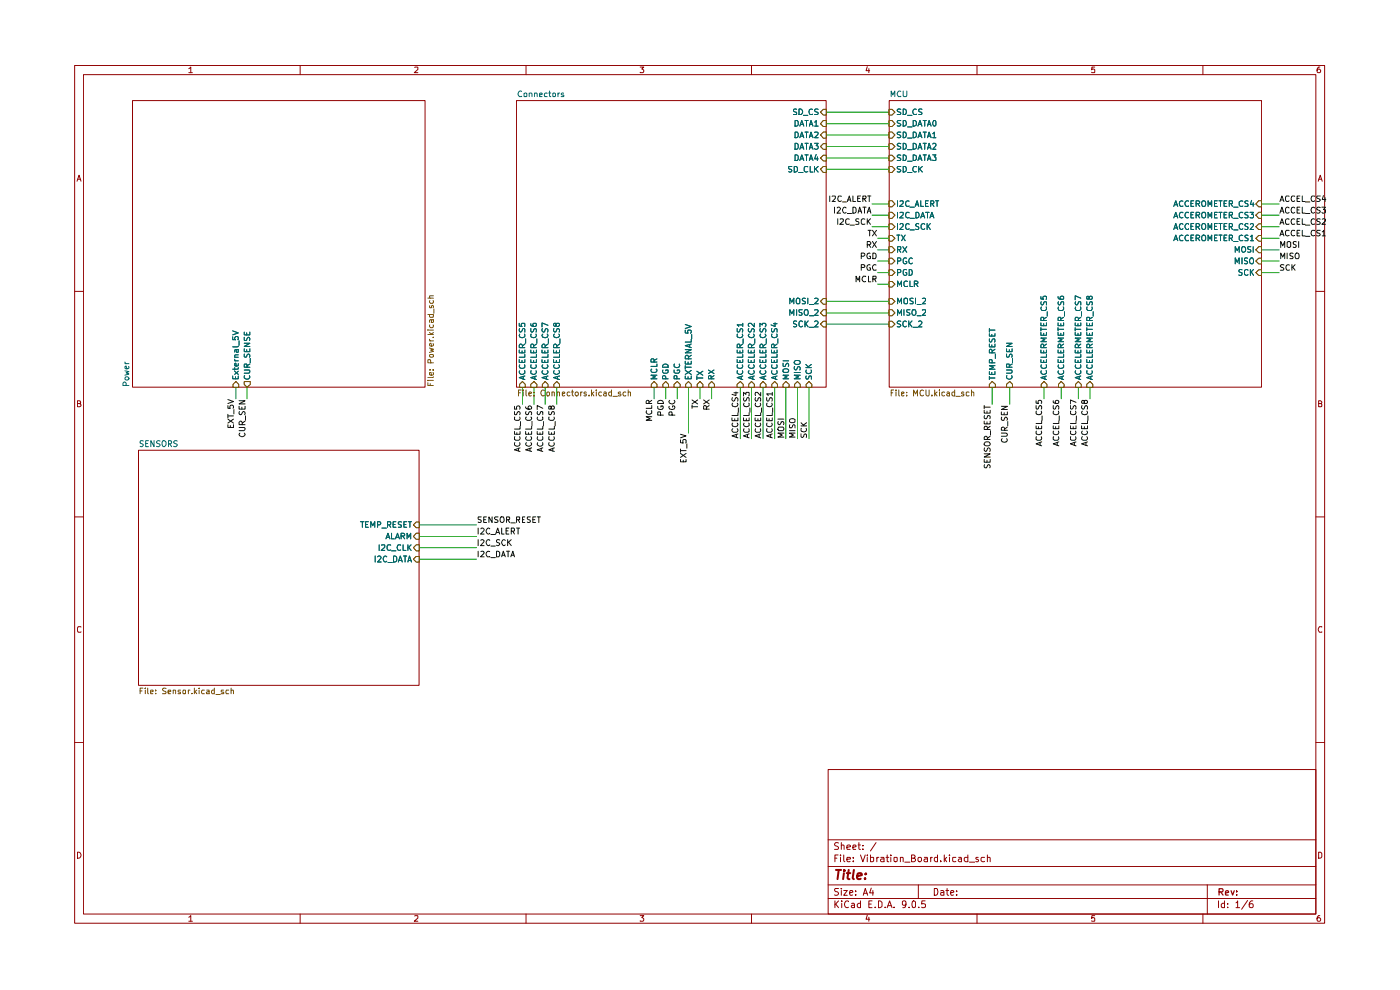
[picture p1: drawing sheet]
(kicad_sch
 (version 20250114)
 (generator "eeschema")
 (generator_version "9.0")
 (paper "A4")
 (lib_symbols)
 (wire
  (pts (xy 224.79 81.28) (xy 224.79 83.82))
  (stroke (width 0) (type default)))
 (wire
  (pts (xy 176.53 67.31) (xy 190.5 67.31))
  (stroke (width 0) (type default)))
 (wire
  (pts (xy 187.96 53.34) (xy 190.5 53.34))
  (stroke (width 0) (type default)))
 (wire
  (pts (xy 273.05 55.88) (xy 276.86 55.88))
  (stroke (width 0) (type default)))
 (wire
  (pts (xy 187.96 55.88) (xy 190.5 55.88))
  (stroke (width 0) (type default)))
 (wire
  (pts (xy 148.59 81.28) (xy 148.59 83.82))
  (stroke (width 0) (type default)))
 (wire
  (pts (xy 114.3 81.28) (xy 114.3 85.09))
  (stroke (width 0) (type default)))
 (wire
  (pts (xy 48.26 81.28) (xy 48.26 83.82))
  (stroke (width 0) (type default)))
 (wire
  (pts (xy 176.53 62.23) (xy 190.5 62.23))
  (stroke (width 0) (type default)))
 (wire
  (pts (xy 228.6 81.28) (xy 228.6 83.82))
  (stroke (width 0) (type default)))
 (wire
  (pts (xy 176.53 64.77) (xy 190.5 64.77))
  (stroke (width 0) (type default)))
 (wire
  (pts (xy 176.53 30.48) (xy 190.5 30.48))
  (stroke (width 0) (type default)))
 (wire
  (pts (xy 86.36 111.76) (xy 99.06 111.76))
  (stroke (width 0) (type default)))
 (wire
  (pts (xy 157.48 81.28) (xy 157.48 92.71))
  (stroke (width 0) (type default)))
 (wire
  (pts (xy 111.76 81.28) (xy 111.76 85.09))
  (stroke (width 0) (type default)))
 (wire
  (pts (xy 172.72 81.28) (xy 172.72 92.71))
  (stroke (width 0) (type default)))
 (wire
  (pts (xy 109.22 81.28) (xy 109.22 85.09))
  (stroke (width 0) (type default)))
 (wire
  (pts (xy 167.64 81.28) (xy 167.64 92.71))
  (stroke (width 0) (type default)))
 (wire
  (pts (xy 186.69 43.18) (xy 190.5 43.18))
  (stroke (width 0) (type default)))
 (wire
  (pts (xy 160.02 81.28) (xy 160.02 92.71))
  (stroke (width 0) (type default)))
 (wire
  (pts (xy 86.36 116.84) (xy 99.06 116.84))
  (stroke (width 0) (type default)))
 (wire
  (pts (xy 187.96 58.42) (xy 190.5 58.42))
  (stroke (width 0) (type default)))
 (wire
  (pts (xy 176.53 20.32) (xy 190.5 20.32))
  (stroke (width 0) (type default)))
 (wire
  (pts (xy 232.41 81.28) (xy 232.41 83.82))
  (stroke (width 0) (type default)))
 (wire
  (pts (xy 176.53 27.94) (xy 190.5 27.94))
  (stroke (width 0) (type default)))
 (wire
  (pts (xy 186.69 45.72) (xy 190.5 45.72))
  (stroke (width 0) (type default)))
 (wire
  (pts (xy 273.05 48.26) (xy 276.86 48.26))
  (stroke (width 0) (type default)))
 (wire
  (pts (xy 186.69 40.64) (xy 190.5 40.64))
  (stroke (width 0) (type default)))
 (wire
  (pts (xy 273.05 53.34) (xy 276.86 53.34))
  (stroke (width 0) (type default)))
 (wire
  (pts (xy 176.53 25.4) (xy 190.5 25.4))
  (stroke (width 0) (type default)))
 (wire
  (pts (xy 45.72 81.28) (xy 45.72 83.82))
  (stroke (width 0) (type default)))
 (wire
  (pts (xy 138.43 81.28) (xy 138.43 83.82))
  (stroke (width 0) (type default)))
 (wire
  (pts (xy 116.84 81.28) (xy 116.84 85.09))
  (stroke (width 0) (type default)))
 (wire
  (pts (xy 234.95 81.28) (xy 234.95 83.82))
  (stroke (width 0) (type default)))
 (wire
  (pts (xy 213.36 81.28) (xy 213.36 85.09))
  (stroke (width 0) (type default)))
 (wire
  (pts (xy 170.18 81.28) (xy 170.18 92.71))
  (stroke (width 0) (type default)))
 (wire
  (pts (xy 273.05 50.8) (xy 276.86 50.8))
  (stroke (width 0) (type default)))
 (wire
  (pts (xy 273.05 43.18) (xy 276.86 43.18))
  (stroke (width 0) (type default)))
 (wire
  (pts (xy 146.05 81.28) (xy 146.05 91.44))
  (stroke (width 0) (type default)))
 (wire
  (pts (xy 86.36 119.38) (xy 99.06 119.38))
  (stroke (width 0) (type default)))
 (wire
  (pts (xy 176.53 22.86) (xy 190.5 22.86))
  (stroke (width 0) (type default)))
 (wire
  (pts (xy 140.97 81.28) (xy 140.97 83.82))
  (stroke (width 0) (type default)))
 (wire
  (pts (xy 165.1 81.28) (xy 165.1 92.71))
  (stroke (width 0) (type default)))
 (wire
  (pts (xy 151.13 81.28) (xy 151.13 83.82))
  (stroke (width 0) (type default)))
 (wire
  (pts (xy 273.05 45.72) (xy 276.86 45.72))
  (stroke (width 0) (type default)))
 (wire
  (pts (xy 162.56 81.28) (xy 162.56 92.71))
  (stroke (width 0) (type default)))
 (wire
  (pts (xy 273.05 40.64) (xy 276.86 40.64))
  (stroke (width 0) (type default)))
 (wire
  (pts (xy 187.96 50.8) (xy 190.5 50.8))
  (stroke (width 0) (type default)))
 (wire
  (pts (xy 187.96 48.26) (xy 190.5 48.26))
  (stroke (width 0) (type default)))
 (wire
  (pts (xy 176.53 33.02) (xy 190.5 33.02))
  (stroke (width 0) (type default)))
 (wire
  (pts (xy 143.51 81.28) (xy 143.51 83.82))
  (stroke (width 0) (type default)))
 (wire
  (pts (xy 217.17 81.28) (xy 217.17 85.09))
  (stroke (width 0) (type default)))
 (wire
  (pts (xy 99.06 114.3) (xy 86.36 114.3))
  (stroke (width 0) (type default)))
 (label "ACCEL_CS3"
  (at 276.86 43.18 0)
  (effects (font (size 1.27 1.27)) (justify left bottom)))
 (label "TX"
  (at 148.59 83.82 270)
  (effects (font (size 1.27 1.27)) (justify right bottom)))
 (label "ACCEL_CS4"
  (at 157.48 92.71 90)
  (effects (font (size 1.27 1.27)) (justify left bottom)))
 (label "ACCEL_CS7"
  (at 232.41 83.82 270)
  (effects (font (size 1.27 1.27)) (justify right bottom)))
 (label "MISO"
  (at 276.86 53.34 0)
  (effects (font (size 1.27 1.27)) (justify left bottom)))
 (label "ACCEL_CS2"
  (at 162.56 92.71 90)
  (effects (font (size 1.27 1.27)) (justify left bottom)))
 (label "SCK"
  (at 276.86 55.88 0)
  (effects (font (size 1.27 1.27)) (justify left bottom)))
 (label "I2C_ALERT"
  (at 186.69 40.64 180)
  (effects (font (size 1.27 1.27)) (justify right bottom)))
 (label "MISO"
  (at 170.18 92.71 90)
  (effects (font (size 1.27 1.27)) (justify left bottom)))
 (label "CUR_SEN"
  (at 217.17 85.09 270)
  (effects (font (size 1.27 1.27)) (justify right bottom)))
 (label "ACCEL_CS7"
  (at 114.3 85.09 270)
  (effects (font (size 1.27 1.27)) (justify right bottom)))
 (label "SENSOR_RESET"
  (at 99.06 111.76 0)
  (effects (font (size 1.27 1.27)) (justify left bottom)))
 (label "SCK"
  (at 172.72 92.71 90)
  (effects (font (size 1.27 1.27)) (justify left bottom)))
 (label "PGD"
  (at 140.97 83.82 270)
  (effects (font (size 1.27 1.27)) (justify right bottom)))
 (label "I2C_SCK"
  (at 186.69 45.72 180)
  (effects (font (size 1.27 1.27)) (justify right bottom)))
 (label "TX"
  (at 187.96 48.26 180)
  (effects (font (size 1.27 1.27)) (justify right bottom)))
 (label "ACCEL_CS6"
  (at 228.6 83.82 270)
  (effects (font (size 1.27 1.27)) (justify right bottom)))
 (label "I2C_DATA"
  (at 186.69 43.18 180)
  (effects (font (size 1.27 1.27)) (justify right bottom)))
 (label "PGC"
  (at 143.51 83.82 270)
  (effects (font (size 1.27 1.27)) (justify right bottom)))
 (label "SENSOR_RESET"
  (at 213.36 85.09 270)
  (effects (font (size 1.27 1.27)) (justify right bottom)))
 (label "ACCEL_CS8"
  (at 116.84 85.09 270)
  (effects (font (size 1.27 1.27)) (justify right bottom)))
 (label "MOSI"
  (at 276.86 50.8 0)
  (effects (font (size 1.27 1.27)) (justify left bottom)))
 (label "I2C_DATA"
  (at 99.06 119.38 0)
  (effects (font (size 1.27 1.27)) (justify left bottom)))
 (label "MCLR"
  (at 138.43 83.82 270)
  (effects (font (size 1.27 1.27)) (justify right bottom)))
 (label "ACCEL_CS1"
  (at 276.86 48.26 0)
  (effects (font (size 1.27 1.27)) (justify left bottom)))
 (label "ACCEL_CS3"
  (at 160.02 92.71 90)
  (effects (font (size 1.27 1.27)) (justify left bottom)))
 (label "PGD"
  (at 187.96 53.34 180)
  (effects (font (size 1.27 1.27)) (justify right bottom)))
 (label "EXT_5V"
  (at 45.72 83.82 270)
  (effects (font (size 1.27 1.27)) (justify right bottom)))
 (label "CUR_SEN"
  (at 48.26 83.82 270)
  (effects (font (size 1.27 1.27)) (justify right bottom)))
 (label "ACCEL_CS6"
  (at 111.76 85.09 270)
  (effects (font (size 1.27 1.27)) (justify right bottom)))
 (label "MCLR"
  (at 187.96 58.42 180)
  (effects (font (size 1.27 1.27)) (justify right bottom)))
 (label "PGC"
  (at 187.96 55.88 180)
  (effects (font (size 1.27 1.27)) (justify right bottom)))
 (label "MOSI"
  (at 167.64 92.71 90)
  (effects (font (size 1.27 1.27)) (justify left bottom)))
 (label "I2C_ALERT"
  (at 99.06 114.3 0)
  (effects (font (size 1.27 1.27)) (justify left bottom)))
 (label "RX"
  (at 151.13 83.82 270)
  (effects (font (size 1.27 1.27)) (justify right bottom)))
 (label "EXT_5V"
  (at 146.05 91.44 270)
  (effects (font (size 1.27 1.27)) (justify right bottom)))
 (label "ACCEL_CS8"
  (at 234.95 83.82 270)
  (effects (font (size 1.27 1.27)) (justify right bottom)))
 (label "ACCEL_CS5"
  (at 109.22 85.09 270)
  (effects (font (size 1.27 1.27)) (justify right bottom)))
 (label "RX"
  (at 187.96 50.8 180)
  (effects (font (size 1.27 1.27)) (justify right bottom)))
 (label "I2C_SCK"
  (at 99.06 116.84 0)
  (effects (font (size 1.27 1.27)) (justify left bottom)))
 (label "ACCEL_CS5"
  (at 224.79 83.82 270)
  (effects (font (size 1.27 1.27)) (justify right bottom)))
 (label "ACCEL_CS2"
  (at 276.86 45.72 0)
  (effects (font (size 1.27 1.27)) (justify left bottom)))
 (label "ACCEL_CS4"
  (at 276.86 40.64 0)
  (effects (font (size 1.27 1.27)) (justify left bottom)))
 (label "ACCEL_CS1"
  (at 165.1 92.71 90)
  (effects (font (size 1.27 1.27)) (justify left bottom)))
 (sheet
  (at 22.86 17.78)
  (size 64.77 63.5)
  (exclude_from_sim no)
  (in_bom yes)
  (on_board yes)
  (dnp no)
  (fields_autoplaced yes)
  (stroke (width 0.1524) (type solid))
  (fill (color 0 0 0 0.0000))
  (property "Sheetname" "Power" (at 22.1484 81.28 90) (effects (font (size 1.27 1.27)) (justify left bottom)))
  (property "Sheetfile" "Power.kicad_sch" (at 88.2146 81.28 90) (effects (font (size 1.27 1.27)) (justify left top)))
  (pin "External_5V" input (at 45.72 81.28 270) (effects (font (size 1.27 1.27)) (justify left)))
  (pin "CUR_SENSE" output (at 48.26 81.28 270) (effects (font (size 1.27 1.27)) (justify left))))
 (sheet
  (at 190.5 17.78)
  (size 82.55 63.5)
  (exclude_from_sim no)
  (in_bom yes)
  (on_board yes)
  (dnp no)
  (fields_autoplaced yes)
  (stroke (width 0.1524) (type solid))
  (fill (color 0 0 0 0.0000))
  (property "Sheetname" "MCU" (at 190.5 17.0684 0) (effects (font (size 1.27 1.27)) (justify left bottom)))
  (property "Sheetfile" "MCU.kicad_sch" (at 190.5 81.8646 0) (effects (font (size 1.27 1.27)) (justify left top)))
  (pin "SD_CS" input (at 190.5 20.32 180) (effects (font (size 1.27 1.27)) (justify left)))
  (pin "SD_DATA3" input (at 190.5 30.48 180) (effects (font (size 1.27 1.27)) (justify left)))
  (pin "SD_DATA2" input (at 190.5 27.94 180) (effects (font (size 1.27 1.27)) (justify left)))
  (pin "SD_CK" input (at 190.5 33.02 180) (effects (font (size 1.27 1.27)) (justify left)))
  (pin "PGD" input (at 190.5 55.88 180) (effects (font (size 1.27 1.27)) (justify left)))
  (pin "PGC" input (at 190.5 53.34 180) (effects (font (size 1.27 1.27)) (justify left)))
  (pin "RX" input (at 190.5 50.8 180) (effects (font (size 1.27 1.27)) (justify left)))
  (pin "TX" input (at 190.5 48.26 180) (effects (font (size 1.27 1.27)) (justify left)))
  (pin "SD_DATA1" input (at 190.5 25.4 180) (effects (font (size 1.27 1.27)) (justify left)))
  (pin "SD_DATA0" input (at 190.5 22.86 180) (effects (font (size 1.27 1.27)) (justify left)))
  (pin "I2C_SCK" input (at 190.5 45.72 180) (effects (font (size 1.27 1.27)) (justify left)))
  (pin "I2C_DATA" input (at 190.5 43.18 180) (effects (font (size 1.27 1.27)) (justify left)))
  (pin "MOSI" input (at 273.05 50.8 0) (effects (font (size 1.27 1.27)) (justify right)))
  (pin "ACCEROMETER_CS1" input (at 273.05 48.26 0) (effects (font (size 1.27 1.27)) (justify right)))
  (pin "ACCEROMETER_CS2" input (at 273.05 45.72 0) (effects (font (size 1.27 1.27)) (justify right)))
  (pin "ACCEROMETER_CS3" input (at 273.05 43.18 0) (effects (font (size 1.27 1.27)) (justify right)))
  (pin "ACCEROMETER_CS4" input (at 273.05 40.64 0) (effects (font (size 1.27 1.27)) (justify right)))
  (pin "MISO" input (at 273.05 53.34 0) (effects (font (size 1.27 1.27)) (justify right)))
  (pin "SCK" input (at 273.05 55.88 0) (effects (font (size 1.27 1.27)) (justify right)))
  (pin "I2C_ALERT" input (at 190.5 40.64 180) (effects (font (size 1.27 1.27)) (justify left)))
  (pin "MCLR" input (at 190.5 58.42 180) (effects (font (size 1.27 1.27)) (justify left)))
  (pin "ACCELERMETER_CS6" input (at 228.6 81.28 270) (effects (font (size 1.27 1.27)) (justify left)))
  (pin "ACCELERMETER_CS7" input (at 232.41 81.28 270) (effects (font (size 1.27 1.27)) (justify left)))
  (pin "ACCELERMETER_CS8" input (at 234.95 81.28 270) (effects (font (size 1.27 1.27)) (justify left)))
  (pin "ACCELERMETER_CS5" input (at 224.79 81.28 270) (effects (font (size 1.27 1.27)) (justify left)))
  (pin "TEMP_RESET" input (at 213.36 81.28 270) (effects (font (size 1.27 1.27)) (justify left)))
  (pin "CUR_SEN" input (at 217.17 81.28 270) (effects (font (size 1.27 1.27)) (justify left)))
  (pin "MOSI_2" input (at 190.5 62.23 180) (effects (font (size 1.27 1.27)) (justify left)))
  (pin "MISO_2" input (at 190.5 64.77 180) (effects (font (size 1.27 1.27)) (justify left)))
  (pin "SCK_2" input (at 190.5 67.31 180) (effects (font (size 1.27 1.27)) (justify left))))
 (sheet
  (at 24.13 95.25)
  (size 62.23 52.07)
  (exclude_from_sim no)
  (in_bom yes)
  (on_board yes)
  (dnp no)
  (fields_autoplaced yes)
  (stroke (width 0.1524) (type solid))
  (fill (color 0 0 0 0.0000))
  (property "Sheetname" "SENSORS" (at 24.13 94.5384 0) (effects (font (size 1.27 1.27)) (justify left bottom)))
  (property "Sheetfile" "Sensor.kicad_sch" (at 24.13 147.9046 0) (effects (font (size 1.27 1.27)) (justify left top)))
  (pin "TEMP_RESET" input (at 86.36 111.76 0) (effects (font (size 1.27 1.27)) (justify right)))
  (pin "ALARM" input (at 86.36 114.3 0) (effects (font (size 1.27 1.27)) (justify right)))
  (pin "I2C_CLK" input (at 86.36 116.84 0) (effects (font (size 1.27 1.27)) (justify right)))
  (pin "I2C_DATA" input (at 86.36 119.38 0) (effects (font (size 1.27 1.27)) (justify right))))
 (sheet
  (at 107.95 17.78)
  (size 68.58 63.5)
  (exclude_from_sim no)
  (in_bom yes)
  (on_board yes)
  (dnp no)
  (fields_autoplaced yes)
  (stroke (width 0.1524) (type solid))
  (fill (color 0 0 0 0.0000))
  (property "Sheetname" "Connectors" (at 107.95 17.0684 0) (effects (font (size 1.27 1.27)) (justify left bottom)))
  (property "Sheetfile" "Connectors.kicad_sch" (at 107.95 81.8646 0) (effects (font (size 1.27 1.27)) (justify left top)))
  (pin "MCLR" input (at 138.43 81.28 270) (effects (font (size 1.27 1.27)) (justify left)))
  (pin "PGD" input (at 140.97 81.28 270) (effects (font (size 1.27 1.27)) (justify left)))
  (pin "PGC" input (at 143.51 81.28 270) (effects (font (size 1.27 1.27)) (justify left)))
  (pin "EXTERNAL_5V" input (at 146.05 81.28 270) (effects (font (size 1.27 1.27)) (justify left)))
  (pin "DATA1" input (at 176.53 22.86 0) (effects (font (size 1.27 1.27)) (justify right)))
  (pin "DATA2" input (at 176.53 25.4 0) (effects (font (size 1.27 1.27)) (justify right)))
  (pin "DATA3" input (at 176.53 27.94 0) (effects (font (size 1.27 1.27)) (justify right)))
  (pin "DATA4" input (at 176.53 30.48 0) (effects (font (size 1.27 1.27)) (justify right)))
  (pin "SD_CLK" input (at 176.53 33.02 0) (effects (font (size 1.27 1.27)) (justify right)))
  (pin "SD_CS" input (at 176.53 20.32 0) (effects (font (size 1.27 1.27)) (justify right)))
  (pin "TX" input (at 148.59 81.28 270) (effects (font (size 1.27 1.27)) (justify left)))
  (pin "RX" input (at 151.13 81.28 270) (effects (font (size 1.27 1.27)) (justify left)))
  (pin "ACCELER_CS1" input (at 157.48 81.28 270) (effects (font (size 1.27 1.27)) (justify left)))
  (pin "ACCELER_CS2" input (at 160.02 81.28 270) (effects (font (size 1.27 1.27)) (justify left)))
  (pin "ACCELER_CS3" input (at 162.56 81.28 270) (effects (font (size 1.27 1.27)) (justify left)))
  (pin "ACCELER_CS4" input (at 165.1 81.28 270) (effects (font (size 1.27 1.27)) (justify left)))
  (pin "MOSI" input (at 167.64 81.28 270) (effects (font (size 1.27 1.27)) (justify left)))
  (pin "MISO" input (at 170.18 81.28 270) (effects (font (size 1.27 1.27)) (justify left)))
  (pin "SCK" input (at 172.72 81.28 270) (effects (font (size 1.27 1.27)) (justify left)))
  (pin "ACCELER_CS6" input (at 111.76 81.28 270) (effects (font (size 1.27 1.27)) (justify left)))
  (pin "ACCELER_CS7" input (at 114.3 81.28 270) (effects (font (size 1.27 1.27)) (justify left)))
  (pin "ACCELER_CS8" input (at 116.84 81.28 270) (effects (font (size 1.27 1.27)) (justify left)))
  (pin "ACCELER_CS5" input (at 109.22 81.28 270) (effects (font (size 1.27 1.27)) (justify left)))
  (pin "MOSI_2" input (at 176.53 62.23 0) (effects (font (size 1.27 1.27)) (justify right)))
  (pin "SCK_2" input (at 176.53 67.31 0) (effects (font (size 1.27 1.27)) (justify right)))
  (pin "MISO_2" input (at 176.53 64.77 0) (effects (font (size 1.27 1.27)) (justify right))))
 (sheet_instances
  (path ""
   (page "1")))
 (embedded_fonts no))
